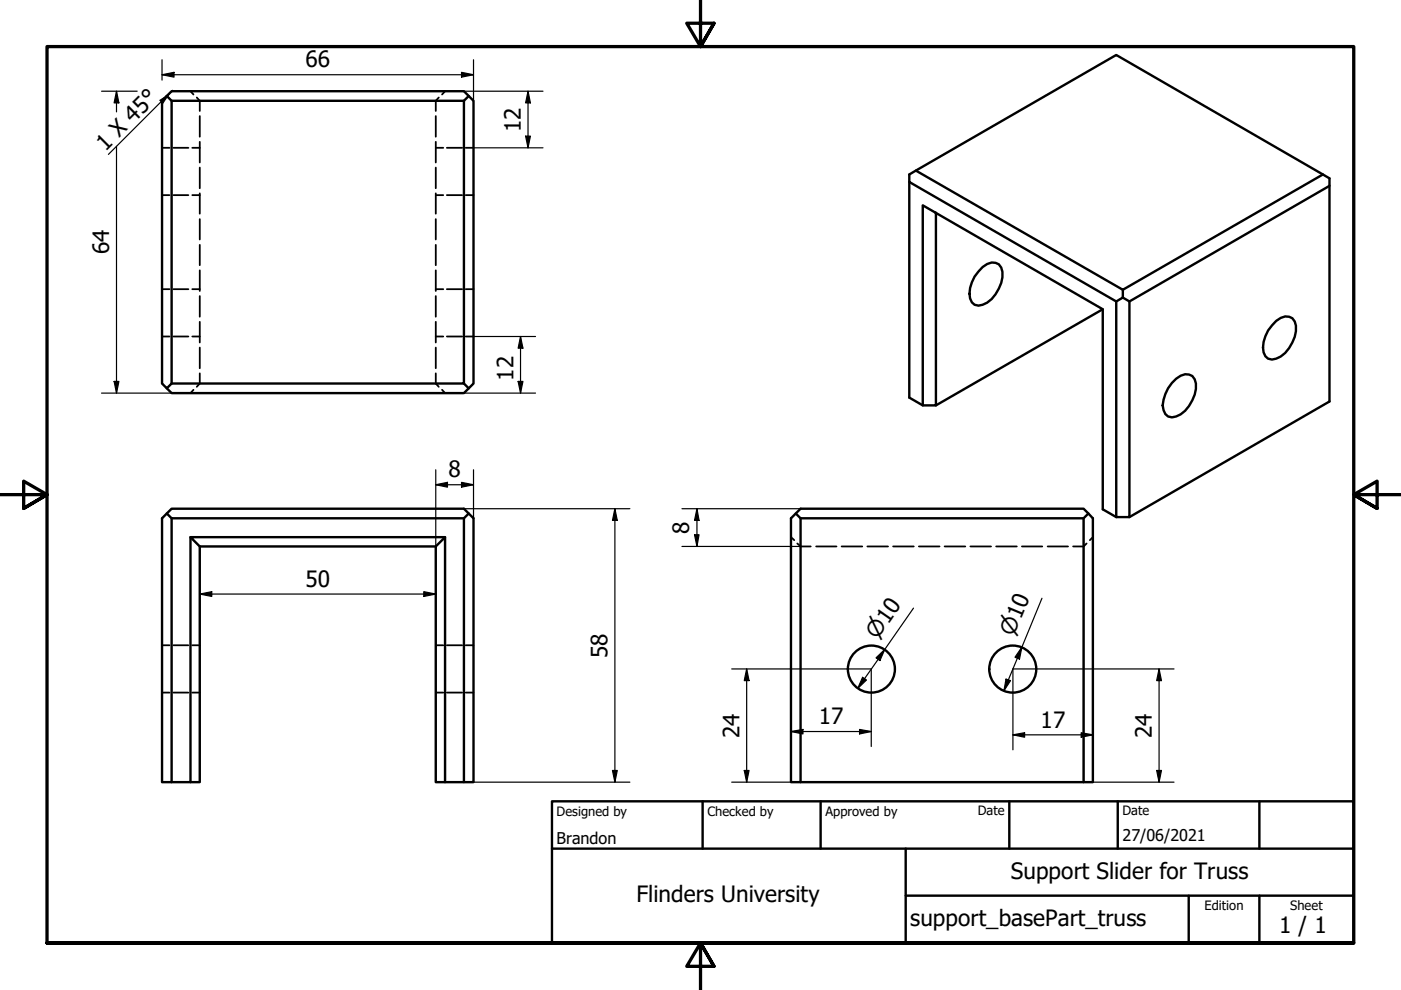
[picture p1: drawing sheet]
<svg xmlns="http://www.w3.org/2000/svg" width="297mm" height="210mm" viewBox="0 0 297 210" stroke-linecap="round" stroke-linejoin="round" font-family="sans-serif">
<!-- layer: Hidden (ISO) -->
<g fill="none" stroke="#000" stroke-width=".38">
<path d="M40.4 19.3l.6 .7M94.4 19.3l-.7 .7M34.4 31.3h1.5M36.8 31.3h3.1M40.8 31.3h1.6M41.7 20.7l.7 .7v2.1M42.4 24.6v4.4M42.4 30.1v4.4M42.4 35.5v4.4M92.4 24.6v4.4M92.4 30.1v4.4M92.4 35.5v4.4"/>
<path d="M92.4 31.3h1.6M93 20.7l-.6 .7v2.1M94.7 31.3h3.3M98.7 31.3h1.7M34.4 41.4h1.5M36.8 41.4h3.1M40.8 41.4h1.6M42.4 41v4.3M42.4 46.5v4.3M42.4 51.9v4.3M42.4 57.3v4.4M92.4 41v4.3"/>
<path d="M92.4 46.5v4.3M92.4 51.9v4.3M92.4 57.3v4.4M92.4 41.4h1.6M94.7 41.4h3.3M98.7 41.4h1.7M34.4 61.3h1.5M34.4 71.3h1.5M36.8 61.3h3.1M36.8 71.3h3.1M40.8 61.3h1.6M40.8 71.3h1.6"/>
<path d="M42.4 79.2v2.1l-.7 .7M42.4 62.8v4.4M42.4 68.2v4.4M42.4 73.7v4.4M92.4 79.2v2.1l.6 .7M92.4 62.8v4.4M92.4 68.2v4.4M92.4 73.7v4.4M92.4 61.3h1.6M92.4 71.3h1.6M94.7 61.3h3.3M94.7 71.3h3.3"/>
<path d="M98.7 61.3h1.7M98.7 71.3h1.7M41 82.6l-.6 .7M93.7 82.6l.7 .7M167.7 113.9l.7 .6M169 115.2l.7 .7h2.2M173 115.9h4.4M178.4 115.9h4.4M183.9 115.9h4.4M189.4 115.9h4.3M194.8 115.9h4.4M200.3 115.9h4.4"/>
<path d="M205.7 115.9h4.4M211.2 115.9h4.4M216.7 115.9h4.3M222.1 115.9h4.3M230.4 115.2l-.7 .7h-2.2M231.7 113.9l-.6 .6M34.4 136.8h1.5M36.8 136.8h3.1M40.8 136.8h1.6M92.4 136.8h1.6M94.7 136.8h3.3M98.7 136.8h1.7"/>
<path d="M34.4 146.8h1.5M36.8 146.8h3.1M40.8 146.8h1.6M92.4 146.8h1.6M94.7 146.8h3.3M98.7 146.8h1.7"/>
</g>
<!-- layer: Visible (ISO) -->
<g fill="none" stroke="#000" stroke-width=".51">
<path d="M34.4 21.4l1-1 1 1v59.9l-1 1-1-1zM35.4 20.4l1-1.1h62l1 1.1-1 1h-62M98.4 21.4v59.9h-62M99.4 20.4l1 1v59.9l-1 1M192.8 38.6v45.7l2.8 1.7M194.2 36.2l43.9 25.2 42.4-24.4M281.9 39.4v45.7l-42.4 24.5M198.4 45.1v40.9h-2.8v-42.5l38.2 22.1v42.4l2.9 1.6M208.3 56.6a2.67 2.67 0 0 1 3.5-.6 3.8 3.8 0 0 1 .5 4 7.4 7.4 0 0 1-4 4.6 1.83 1.83 0 0 1-2.6-1.3 7.4 7.4 0 0 1 2.6-6.7zM233.8 65.6l-35.4 20.4M236.7 63.9v45.7h2.8v-45.7M238.1 61.4v1.7l-1.4 .8-43.9-25.3v-1.6l43.9-25.3 45.2 26.1v1.6l-42.4 24.5-1.4-.8"/>
<path d="M270.6 68a2.67 2.67 0 0 1 3.4-.5 3.8 3.8 0 0 1 .5 3.9 7.4 7.4 0 0 1-3.9 4.6 1.83 1.83 0 0 1-2.7-1.3 7.4 7.4 0 0 1 2.7-6.7zM98.4 81.3l1 1-1 1h-62l-1-1M249.4 80.3a2.67 2.67 0 0 1 3.4-.6 3.8 3.8 0 0 1 .5 4 7.4 7.4 0 0 1-3.9 4.6 1.83 1.83 0 0 1-2.7-1.3 6.8 6.8 0 0 1 1.8-5.8zM35.4 108.9l1 1h62l1-1-1-1h-62l-2 2v55.9h2v-55.9M40.4 113.9v51.9h2v-49.9M94.4 113.9v51.9h-2v-49.9zM94.4 113.9h-54l2 2h50M99.4 108.9l1 1v55.9h-2v-55.9M168.7 108.9l1 1h60l1.1-1M169.7 109.9v55.9h-2v-55.9l2-2h60l2 2v55.9h-2v-55.9M36.4 165.8h4M94.4 165.8h4"/>
<path d="M169.7 165.8h60"/>
<circle cx="184.8" cy="141.9" r="5"/>
<circle cx="214.7" cy="141.9" r="5"/>
</g>
<!-- layer: Border (ISO) -->
<path d="M148.5 -.1v10l-2.9-5h5.8l-2.9 5 2.9-5M0 104.9h10l-5-2.9v5.8l5-2.9-5 2.9M297 104.9h-10l5-2.9v5.8l-5-2.9 5 2.9M10 199.9v-190h277v190h-277h277M151.4 204.9l-2.9-5 2.9 5h-5.8l2.9-5v10" fill="none" stroke="#000" stroke-width=".7"/>
<!-- layer: Title (ISO) -->
<path d="M117 169.9h170v30h-170zM117 179.9h170M149 169.9v10M174 169.9v10M192 179.9v20M214 169.9v10M237 169.9v10M267 169.9v10M192 189.9h95M252 189.9v10M267 189.9v10" fill="none" stroke="#000" stroke-width=".51"/>
<!-- layer: Dimension (ISO) -->
<g fill="none" stroke="#000" stroke-width=".25">
<path d="M21.5 19.3h7.6M24.7 19.3l.5 2.5h-1zM24.7 19.3v4.4M34.4 15.8l2.5-.5v1.1zM34.4 15.8h66M34.4 12.7v4.3M97.9 15.3l2.5 .5-2.5 .6zM98.4 19.3h16.7M100.4 12.7v8.7M112 19.3l.5 2.5h-1.1zM112 19.3v12M24.7 31v52.3"/>
<path d="M100.4 31.3h14.7M111.4 28.9h1.1l-.5 2.4zM100.4 71.3h13.1M110.4 71.3l.5 2.5h-1zM110.4 71.3v12M21.5 83.3h14.9M24.2 80.9h1l-.5 2.4zM92.4 99.6v16.3M98.4 83.3h15.1M100.4 99.6v10.3M109.9 80.9h1l-.5 2.4zM92.4 102.8l2.5-.5v1z"/>
<path d="M92.4 102.8h8M97.9 102.3l2.5 .5-2.5 .5zM98.4 107.9h35.1M130.4 107.9l.5 2.4h-1zM130.4 107.9v57.9M144.6 107.9h25.1M144.6 115.9h25.1M147.3 113.4h.9l-.4 2.5zM147.8 107.9l.4 2.4h-.9zM147.8 107.9v8M42.4 126l2.5-.6v1.1zM42.4 126h50"/>
<path d="M89.9 125.4l2.5 .6-2.5 .5zM185.7 139.5l1.9-1.8-1 2.4zM193.7 128.9l-11.8 17.1M216.7 137.2l-.5 2.5-1-.3zM220.9 126.8l-8 19.7M155.1 141.8h29.6v16.5M158.3 141.8l.5 2.5h-1zM158.3 141.8v24M167.7 155.1l2.5-.4v.9zM167.7 155.1h17M182.2 154.7l2.5 .4-2.5 .5zM182.9 143.6l.8 .6-1.8 1.8z"/>
<path d="M213.3 144l.9 .3-1.3 2.2zM214.8 155.8l2.4-.4v.9zM214.8 155.8h16.9M229.2 155.4l2.5 .4-2.5 .5zM245.7 141.8l.6 2.5h-1.1zM245.7 141.8v24M248.9 141.8h-34.1v17.2M98.4 165.8h35.1M129.9 163.4h1l-.5 2.4zM155.1 165.8h14.6M157.8 163.4h1l-.5 2.4zM229.7 165.8h19.2"/>
<path d="M245.2 163.4h1.1l-.6 2.4z"/>
</g>
<g fill="#000">
<path d="M34.4 15.8l2.5-.5v1.1z" fill-rule="evenodd"/>
<path d="M97.9 15.3l2.5 .5-2.5 .6z" fill-rule="evenodd"/>
<path d="M24.7 19.3l.5 2.5h-1z" fill-rule="evenodd"/>
<path d="M111.4 28.9h1.1l-.5 2.4z" fill-rule="evenodd"/>
<path d="M112 19.3l.5 2.5h-1.1z" fill-rule="evenodd"/>
<path d="M110.4 71.3l.5 2.5h-1z" fill-rule="evenodd"/>
<path d="M24.2 80.9h1l-.5 2.4z" fill-rule="evenodd"/>
<path d="M109.9 80.9h1l-.5 2.4z" fill-rule="evenodd"/>
<path d="M92.4 102.8l2.5-.5v1z" fill-rule="evenodd"/>
<path d="M97.9 102.3l2.5 .5-2.5 .5z" fill-rule="evenodd"/>
<path d="M130.4 107.9l.5 2.4h-1z" fill-rule="evenodd"/>
<path d="M147.3 113.4h.9l-.4 2.5z" fill-rule="evenodd"/>
<path d="M147.8 107.9l.4 2.4h-.9z" fill-rule="evenodd"/>
<path d="M42.4 126l2.5-.6v1.1z" fill-rule="evenodd"/>
<path d="M89.9 125.4l2.5 .6-2.5 .5z" fill-rule="evenodd"/>
<path d="M216.7 137.2l-.5 2.5-1-.3z" fill-rule="evenodd"/>
<path d="M158.3 141.8l.5 2.5h-1z" fill-rule="evenodd"/>
<path d="M167.7 155.1l2.5-.4v.9z" fill-rule="evenodd"/>
<path d="M182.2 154.7l2.5 .4-2.5 .5z" fill-rule="evenodd"/>
<path d="M182.9 143.6l.8 .6-1.8 1.8z" fill-rule="evenodd"/>
<path d="M185.7 139.5l1.9-1.8-1 2.4z" fill-rule="evenodd"/>
<path d="M213.3 144l.9 .3-1.3 2.2z" fill-rule="evenodd"/>
<path d="M214.8 155.8l2.4-.4v.9z" fill-rule="evenodd"/>
<path d="M229.2 155.4l2.5 .4-2.5 .5z" fill-rule="evenodd"/>
<path d="M245.7 141.8l.6 2.5h-1.1z" fill-rule="evenodd"/>
<path d="M129.9 163.4h1l-.5 2.4z" fill-rule="evenodd"/>
<path d="M157.8 163.4h1l-.5 2.4z" fill-rule="evenodd"/>
<path d="M245.2 163.4h1.1l-.6 2.4z" fill-rule="evenodd"/>
</g>
<!-- layer: Symbol (ISO) -->
<path d="M33.7 21.2l2.2-1.4-1.4 2.1z" fill-rule="evenodd" fill="#000"/>
<path d="M35.9 19.8l-1.4 2.1-.4-.3M36.6 19.1l-13.6 13.6" fill="none" stroke="#000" stroke-width=".25"/>
<g font-size="4.8">
<text x="64.8" y="14.3">66</text>
<text x="110.4" y="28" transform="rotate(-90 110.4 28)">12</text>
<text x="22.4" y="32.2" transform="rotate(-45 22.4 32.2)">1 X 45°</text>
<text x="23.1" y="53.9" transform="rotate(-90 23.1 53.9)">64</text>
<text x="108.8" y="80.7" transform="rotate(-90 108.8 80.7)">12</text>
<text x="95.1" y="101.2">8</text>
<text x="146.1" y="113.2" transform="rotate(-90 146.1 113.2)">8</text>
<text x="64.8" y="124.4">50</text>
<text x="128.8" y="139.5" transform="rotate(-90 128.8 139.5)">58</text>
<text x="173.6" y="153.6">17</text>
<text x="220.6" y="154.3">17</text>
<text x="156.8" y="156.5" transform="rotate(-90 156.8 156.5)">24</text>
<text x="244.2" y="156.5" transform="rotate(-90 244.2 156.5)">24</text>
<text x="134.9" y="191.3">Flinders University</text>
<text x="214.3" y="186.3">Support Slider for Truss</text>
<text x="193" y="196.3">support_basePart_truss</text>
<text x="271.2" y="197.8">1 / 1</text>
</g>
<g font-size="4.6">
<text x="186" y="135.7" transform="rotate(-55 186 135.7)">⌀10</text>
<text x="214.9" y="135.1" transform="rotate(-68 214.9 135.1)">⌀10</text>
</g>
<g font-size="3.4">
<text x="118" y="178.9">Brandon</text>
<text x="238" y="178.3">27/06/2021</text>
</g>
<g font-size="2.7">
<text x="118" y="173">Designed by</text>
<text x="150" y="173">Checked by</text>
<text x="175" y="173">Approved by</text>
<text x="207.3" y="172.9">Date</text>
<text x="238" y="172.9">Date</text>
<text x="255.4" y="193">Edition</text>
<text x="273.6" y="193">Sheet</text>
</g>
</svg>
